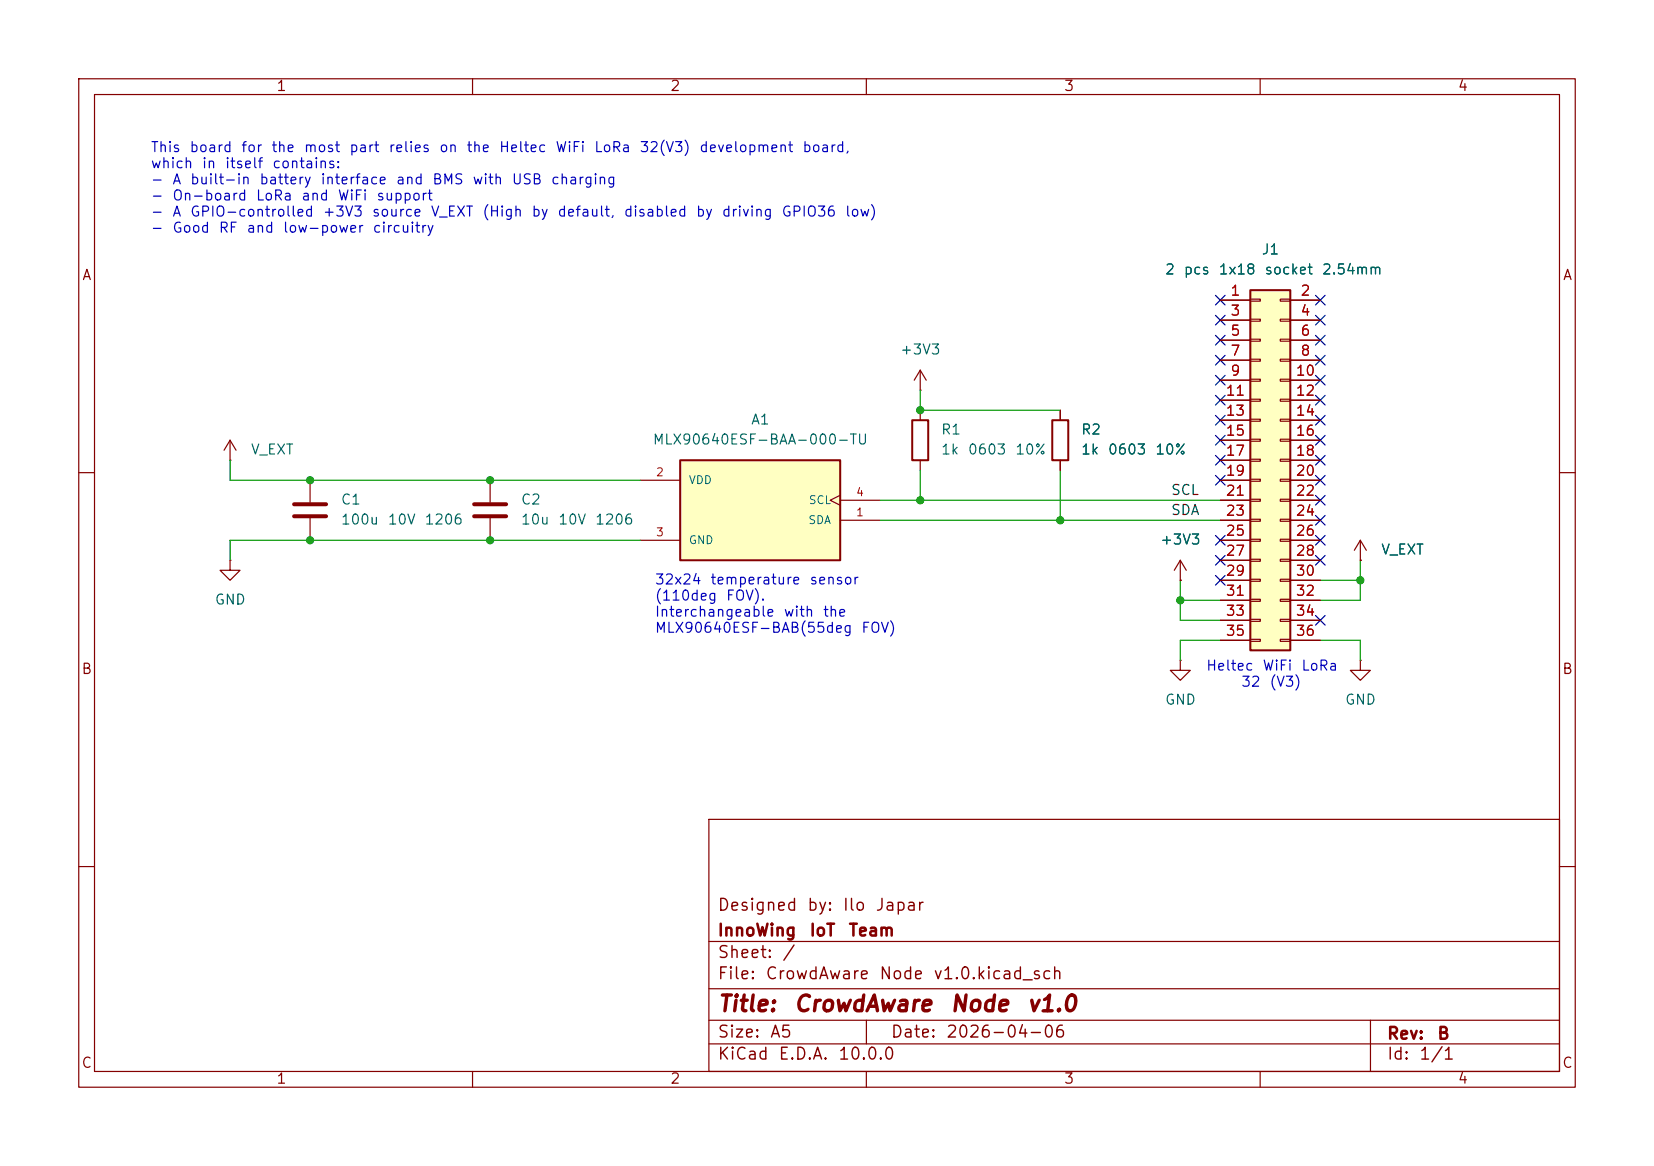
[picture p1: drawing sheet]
(kicad_sch
 (version 20260306)
 (generator "eeschema")
 (generator_version "10.0")
 (paper "A5")
 (title_block
  (title "CrowdAware Node v1.0")
  (date "2026-04-06")
  (rev "B")
  (company "InnoWing IoT Team")
  (comment 1 "Designed by: Ilo Japar"))
 (lib_symbols
  (symbol "MLX90640ESF-BAA-000-TU:MLX90640ESF-BAA-000-TU"
   (pin_names
    (offset 1.016)) (exclude_from_sim no) (in_bom yes) (on_board yes)
   (in_pos_files yes)
   (duplicate_pin_numbers_are_jumpers no)
   (property "Reference" "A" (at -10.16 6.35 0) (show_name no) (do_not_autoplace no) (effects (font (size 1.27 1.27)) (justify left bottom)))
   (property "Value" "MLX90640ESF-BAA-000-TU" (at -10.16 -8.89 0) (show_name no) (do_not_autoplace no) (effects (font (size 1.27 1.27)) (justify left top)))
   (property "Footprint" "MLX90640ESF-BAA-000-TU:TO292P930H600-4" (at 0 0 0) (show_name no) (do_not_autoplace no) (hide yes) (effects (font (size 1.27 1.27)) (justify bottom)))
   (property "Datasheet" "" (at 0 0 0) (show_name no) (do_not_autoplace no) (hide yes) (effects (font (size 1.27 1.27))))
   (property "Description" "" (at 0 0 0) (show_name no) (do_not_autoplace no) (hide yes) (effects (font (size 1.27 1.27))))
   (property "MF" "Melexis Technologies" (at 0 0 0) (show_name no) (do_not_autoplace no) (hide yes) (effects (font (size 1.27 1.27)) (justify bottom)))
   (property "MAXIMUM_PACKAGE_HEIGHT" "6.0 mm" (at 0 0 0) (show_name no) (do_not_autoplace no) (hide yes) (effects (font (size 1.27 1.27)) (justify bottom)))
   (property "Package" "TO39_? FOV 110-4 Melexis" (at 0 0 0) (show_name no) (do_not_autoplace no) (hide yes) (effects (font (size 1.27 1.27)) (justify bottom)))
   (property "Price" "None" (at 0 0 0) (show_name no) (do_not_autoplace no) (hide yes) (effects (font (size 1.27 1.27)) (justify bottom)))
   (property "Check_prices" "https://www.snapeda.com/parts/MLX90640ESF-BAA-000-TU/Melexis/view-part/?ref=eda" (at 0 0 0) (show_name no) (do_not_autoplace no) (hide yes) (effects (font (size 1.27 1.27)) (justify bottom)))
   (property "STANDARD" "IPC-7351B" (at 0 0 0) (show_name no) (do_not_autoplace no) (hide yes) (effects (font (size 1.27 1.27)) (justify bottom)))
   (property "PARTREV" "11" (at 0 0 0) (show_name no) (do_not_autoplace no) (hide yes) (effects (font (size 1.27 1.27)) (justify bottom)))
   (property "SnapEDA_Link" "https://www.snapeda.com/parts/MLX90640ESF-BAA-000-TU/Melexis/view-part/?ref=snap" (at 0 0 0) (show_name no) (do_not_autoplace no) (hide yes) (effects (font (size 1.27 1.27)) (justify bottom)))
   (property "MP" "MLX90640ESF-BAA-000-TU" (at 0 0 0) (show_name no) (do_not_autoplace no) (hide yes) (effects (font (size 1.27 1.27)) (justify bottom)))
   (property "Purchase-URL" "https://www.snapeda.com/api/url_track_click_mouser/?unipart_id=2774325&manufacturer=Melexis Technologies&part_name=MLX90640ESF-BAA-000-TU&search_term=None" (at 0 0 0) (show_name no) (do_not_autoplace no) (hide yes) (effects (font (size 1.27 1.27)) (justify bottom)))
   (property "Description_1" "32x24 thermal array, 110deg FOV" (at 0 0 0) (show_name no) (do_not_autoplace no) (hide yes) (effects (font (size 1.27 1.27)) (justify bottom)))
   (property "Availability" "In Stock" (at 0 0 0) (show_name no) (do_not_autoplace no) (hide yes) (effects (font (size 1.27 1.27)) (justify bottom)))
   (property "MANUFACTURER" "Melexis" (at 0 0 0) (show_name no) (do_not_autoplace no) (hide yes) (effects (font (size 1.27 1.27)) (justify bottom)))
   (symbol "MLX90640ESF-BAA-000-TU_0_0"
    (rectangle (start -10.16 -7.62) (end 10.16 5.08) (stroke (width 0.254) (type default)) (fill (type background)))
    (pin bidirectional line (at -15.24 -2.54 0) (length 5.08) (name "SDA" (effects (font (size 1.016 1.016)))) (number "1" (effects (font (size 1.016 1.016)))))
    (pin power_in line (at 15.24 2.54 180) (length 5.08) (name "VDD" (effects (font (size 1.016 1.016)))) (number "2" (effects (font (size 1.016 1.016)))))
    (pin power_in line (at 15.24 -5.08 180) (length 5.08) (name "GND" (effects (font (size 1.016 1.016)))) (number "3" (effects (font (size 1.016 1.016)))))
    (pin input clock (at -15.24 0 0) (length 5.08) (name "SCL" (effects (font (size 1.016 1.016)))) (number "4" (effects (font (size 1.016 1.016))))))
   (embedded_fonts no))
  (symbol "MySymbols:C"
   (pin_numbers (hide yes))
   (pin_names
    (offset 0.254)) (exclude_from_sim no) (in_bom yes) (on_board yes)
   (in_pos_files yes)
   (duplicate_pin_numbers_are_jumpers no)
   (property "Reference" "C" (at 0.635 2.54 0) (show_name no) (do_not_autoplace no) (effects (font (size 1.27 1.27)) (justify left)))
   (property "Value" "C" (at 0.635 -2.54 0) (show_name no) (do_not_autoplace no) (effects (font (size 1.27 1.27)) (justify left)))
   (property "Footprint" "" (at 0.9652 -3.81 0) (show_name no) (do_not_autoplace no) (hide yes) (effects (font (size 1.27 1.27))))
   (property "Datasheet" "" (at 0 0 0) (show_name no) (do_not_autoplace no) (hide yes) (effects (font (size 1.27 1.27))))
   (property "Description" "Unpolarized capacitor" (at 0 0 0) (show_name no) (do_not_autoplace no) (hide yes) (effects (font (size 1.27 1.27))))
   (symbol "C_0_1"
    (polyline (pts (xy -2.032 0.762) (xy 2.032 0.762)) (stroke (width 0.508) (type default)) (fill (type none)))
    (polyline (pts (xy -2.032 -0.762) (xy 2.032 -0.762)) (stroke (width 0.508) (type default)) (fill (type none))))
   (symbol "C_1_1"
    (pin passive line (at 0 3.81 270) (length 2.794) (name "" (effects (font (size 1.27 1.27)))) (number "1" (effects (font (size 1.27 1.27)))))
    (pin passive line (at 0 -3.81 90) (length 2.794) (name "" (effects (font (size 1.27 1.27)))) (number "2" (effects (font (size 1.27 1.27))))))
   (embedded_fonts no))
  (symbol "MySymbols:Conn_02x18_Odd_Even"
   (pin_names
    (offset 1.016) (hide yes)) (exclude_from_sim no) (in_bom yes) (on_board yes)
   (in_pos_files yes)
   (duplicate_pin_numbers_are_jumpers no)
   (property "Reference" "J" (at 1.27 22.86 0) (show_name no) (do_not_autoplace no) (effects (font (size 1.27 1.27))))
   (property "Value" "Conn_02x18_Odd_Even" (at 1.27 -25.4 0) (show_name no) (do_not_autoplace no) (effects (font (size 1.27 1.27))))
   (property "Footprint" "" (at 0 0 0) (show_name no) (do_not_autoplace no) (hide yes) (effects (font (size 1.27 1.27))))
   (property "Datasheet" "" (at 0 0 0) (show_name no) (do_not_autoplace no) (hide yes) (effects (font (size 1.27 1.27))))
   (property "Description" "Generic connector, double row, 02x18, odd/even pin numbering scheme (row 1 odd numbers, row 2 even numbers), script generated (kicad-library-utils/schlib/autogen/connector/)" (at 0 0 0) (show_name no) (do_not_autoplace no) (hide yes) (effects (font (size 1.27 1.27))))
   (symbol "Conn_02x18_Odd_Even_1_1"
    (rectangle (start -1.27 21.59) (end 3.81 -24.13) (stroke (width 0.254) (type default)) (fill (type background)))
    (rectangle (start -1.27 20.447) (end 0 20.193) (stroke (width 0.1524) (type default)) (fill (type none)))
    (rectangle (start -1.27 17.907) (end 0 17.653) (stroke (width 0.1524) (type default)) (fill (type none)))
    (rectangle (start -1.27 15.367) (end 0 15.113) (stroke (width 0.1524) (type default)) (fill (type none)))
    (rectangle (start -1.27 12.827) (end 0 12.573) (stroke (width 0.1524) (type default)) (fill (type none)))
    (rectangle (start -1.27 10.287) (end 0 10.033) (stroke (width 0.1524) (type default)) (fill (type none)))
    (rectangle (start -1.27 7.747) (end 0 7.493) (stroke (width 0.1524) (type default)) (fill (type none)))
    (rectangle (start -1.27 5.207) (end 0 4.953) (stroke (width 0.1524) (type default)) (fill (type none)))
    (rectangle (start -1.27 2.667) (end 0 2.413) (stroke (width 0.1524) (type default)) (fill (type none)))
    (rectangle (start -1.27 0.127) (end 0 -0.127) (stroke (width 0.1524) (type default)) (fill (type none)))
    (rectangle (start -1.27 -2.413) (end 0 -2.667) (stroke (width 0.1524) (type default)) (fill (type none)))
    (rectangle (start -1.27 -4.953) (end 0 -5.207) (stroke (width 0.1524) (type default)) (fill (type none)))
    (rectangle (start -1.27 -7.493) (end 0 -7.747) (stroke (width 0.1524) (type default)) (fill (type none)))
    (rectangle (start -1.27 -10.033) (end 0 -10.287) (stroke (width 0.1524) (type default)) (fill (type none)))
    (rectangle (start -1.27 -12.573) (end 0 -12.827) (stroke (width 0.1524) (type default)) (fill (type none)))
    (rectangle (start -1.27 -15.113) (end 0 -15.367) (stroke (width 0.1524) (type default)) (fill (type none)))
    (rectangle (start -1.27 -17.653) (end 0 -17.907) (stroke (width 0.1524) (type default)) (fill (type none)))
    (rectangle (start -1.27 -20.193) (end 0 -20.447) (stroke (width 0.1524) (type default)) (fill (type none)))
    (rectangle (start -1.27 -22.733) (end 0 -22.987) (stroke (width 0.1524) (type default)) (fill (type none)))
    (rectangle (start 3.81 20.447) (end 2.54 20.193) (stroke (width 0.1524) (type default)) (fill (type none)))
    (rectangle (start 3.81 17.907) (end 2.54 17.653) (stroke (width 0.1524) (type default)) (fill (type none)))
    (rectangle (start 3.81 15.367) (end 2.54 15.113) (stroke (width 0.1524) (type default)) (fill (type none)))
    (rectangle (start 3.81 12.827) (end 2.54 12.573) (stroke (width 0.1524) (type default)) (fill (type none)))
    (rectangle (start 3.81 10.287) (end 2.54 10.033) (stroke (width 0.1524) (type default)) (fill (type none)))
    (rectangle (start 3.81 7.747) (end 2.54 7.493) (stroke (width 0.1524) (type default)) (fill (type none)))
    (rectangle (start 3.81 5.207) (end 2.54 4.953) (stroke (width 0.1524) (type default)) (fill (type none)))
    (rectangle (start 3.81 2.667) (end 2.54 2.413) (stroke (width 0.1524) (type default)) (fill (type none)))
    (rectangle (start 3.81 0.127) (end 2.54 -0.127) (stroke (width 0.1524) (type default)) (fill (type none)))
    (rectangle (start 3.81 -2.413) (end 2.54 -2.667) (stroke (width 0.1524) (type default)) (fill (type none)))
    (rectangle (start 3.81 -4.953) (end 2.54 -5.207) (stroke (width 0.1524) (type default)) (fill (type none)))
    (rectangle (start 3.81 -7.493) (end 2.54 -7.747) (stroke (width 0.1524) (type default)) (fill (type none)))
    (rectangle (start 3.81 -10.033) (end 2.54 -10.287) (stroke (width 0.1524) (type default)) (fill (type none)))
    (rectangle (start 3.81 -12.573) (end 2.54 -12.827) (stroke (width 0.1524) (type default)) (fill (type none)))
    (rectangle (start 3.81 -15.113) (end 2.54 -15.367) (stroke (width 0.1524) (type default)) (fill (type none)))
    (rectangle (start 3.81 -17.653) (end 2.54 -17.907) (stroke (width 0.1524) (type default)) (fill (type none)))
    (rectangle (start 3.81 -20.193) (end 2.54 -20.447) (stroke (width 0.1524) (type default)) (fill (type none)))
    (rectangle (start 3.81 -22.733) (end 2.54 -22.987) (stroke (width 0.1524) (type default)) (fill (type none)))
    (pin passive line (at -5.08 20.32 0) (length 3.81) (name "Pin_1" (effects (font (size 1.27 1.27)))) (number "1" (effects (font (size 1.27 1.27)))))
    (pin passive line (at 7.62 20.32 180) (length 3.81) (name "Pin_2" (effects (font (size 1.27 1.27)))) (number "2" (effects (font (size 1.27 1.27)))))
    (pin passive line (at -5.08 17.78 0) (length 3.81) (name "Pin_3" (effects (font (size 1.27 1.27)))) (number "3" (effects (font (size 1.27 1.27)))))
    (pin passive line (at 7.62 17.78 180) (length 3.81) (name "Pin_4" (effects (font (size 1.27 1.27)))) (number "4" (effects (font (size 1.27 1.27)))))
    (pin passive line (at -5.08 15.24 0) (length 3.81) (name "Pin_5" (effects (font (size 1.27 1.27)))) (number "5" (effects (font (size 1.27 1.27)))))
    (pin passive line (at 7.62 15.24 180) (length 3.81) (name "Pin_6" (effects (font (size 1.27 1.27)))) (number "6" (effects (font (size 1.27 1.27)))))
    (pin passive line (at -5.08 12.7 0) (length 3.81) (name "Pin_7" (effects (font (size 1.27 1.27)))) (number "7" (effects (font (size 1.27 1.27)))))
    (pin passive line (at 7.62 12.7 180) (length 3.81) (name "Pin_8" (effects (font (size 1.27 1.27)))) (number "8" (effects (font (size 1.27 1.27)))))
    (pin passive line (at -5.08 10.16 0) (length 3.81) (name "Pin_9" (effects (font (size 1.27 1.27)))) (number "9" (effects (font (size 1.27 1.27)))))
    (pin passive line (at 7.62 10.16 180) (length 3.81) (name "Pin_10" (effects (font (size 1.27 1.27)))) (number "10" (effects (font (size 1.27 1.27)))))
    (pin passive line (at -5.08 7.62 0) (length 3.81) (name "Pin_11" (effects (font (size 1.27 1.27)))) (number "11" (effects (font (size 1.27 1.27)))))
    (pin passive line (at 7.62 7.62 180) (length 3.81) (name "Pin_12" (effects (font (size 1.27 1.27)))) (number "12" (effects (font (size 1.27 1.27)))))
    (pin passive line (at -5.08 5.08 0) (length 3.81) (name "Pin_13" (effects (font (size 1.27 1.27)))) (number "13" (effects (font (size 1.27 1.27)))))
    (pin passive line (at 7.62 5.08 180) (length 3.81) (name "Pin_14" (effects (font (size 1.27 1.27)))) (number "14" (effects (font (size 1.27 1.27)))))
    (pin passive line (at -5.08 2.54 0) (length 3.81) (name "Pin_15" (effects (font (size 1.27 1.27)))) (number "15" (effects (font (size 1.27 1.27)))))
    (pin passive line (at 7.62 2.54 180) (length 3.81) (name "Pin_16" (effects (font (size 1.27 1.27)))) (number "16" (effects (font (size 1.27 1.27)))))
    (pin passive line (at -5.08 0 0) (length 3.81) (name "Pin_17" (effects (font (size 1.27 1.27)))) (number "17" (effects (font (size 1.27 1.27)))))
    (pin passive line (at 7.62 0 180) (length 3.81) (name "Pin_18" (effects (font (size 1.27 1.27)))) (number "18" (effects (font (size 1.27 1.27)))))
    (pin passive line (at -5.08 -2.54 0) (length 3.81) (name "Pin_19" (effects (font (size 1.27 1.27)))) (number "19" (effects (font (size 1.27 1.27)))))
    (pin passive line (at 7.62 -2.54 180) (length 3.81) (name "Pin_20" (effects (font (size 1.27 1.27)))) (number "20" (effects (font (size 1.27 1.27)))))
    (pin passive line (at -5.08 -5.08 0) (length 3.81) (name "Pin_21" (effects (font (size 1.27 1.27)))) (number "21" (effects (font (size 1.27 1.27)))))
    (pin passive line (at 7.62 -5.08 180) (length 3.81) (name "Pin_22" (effects (font (size 1.27 1.27)))) (number "22" (effects (font (size 1.27 1.27)))))
    (pin passive line (at -5.08 -7.62 0) (length 3.81) (name "Pin_23" (effects (font (size 1.27 1.27)))) (number "23" (effects (font (size 1.27 1.27)))))
    (pin passive line (at 7.62 -7.62 180) (length 3.81) (name "Pin_24" (effects (font (size 1.27 1.27)))) (number "24" (effects (font (size 1.27 1.27)))))
    (pin passive line (at -5.08 -10.16 0) (length 3.81) (name "Pin_25" (effects (font (size 1.27 1.27)))) (number "25" (effects (font (size 1.27 1.27)))))
    (pin passive line (at 7.62 -10.16 180) (length 3.81) (name "Pin_26" (effects (font (size 1.27 1.27)))) (number "26" (effects (font (size 1.27 1.27)))))
    (pin passive line (at -5.08 -12.7 0) (length 3.81) (name "Pin_27" (effects (font (size 1.27 1.27)))) (number "27" (effects (font (size 1.27 1.27)))))
    (pin passive line (at 7.62 -12.7 180) (length 3.81) (name "Pin_28" (effects (font (size 1.27 1.27)))) (number "28" (effects (font (size 1.27 1.27)))))
    (pin passive line (at -5.08 -15.24 0) (length 3.81) (name "Pin_29" (effects (font (size 1.27 1.27)))) (number "29" (effects (font (size 1.27 1.27)))))
    (pin passive line (at 7.62 -15.24 180) (length 3.81) (name "Pin_30" (effects (font (size 1.27 1.27)))) (number "30" (effects (font (size 1.27 1.27)))))
    (pin passive line (at -5.08 -17.78 0) (length 3.81) (name "Pin_31" (effects (font (size 1.27 1.27)))) (number "31" (effects (font (size 1.27 1.27)))))
    (pin passive line (at 7.62 -17.78 180) (length 3.81) (name "Pin_32" (effects (font (size 1.27 1.27)))) (number "32" (effects (font (size 1.27 1.27)))))
    (pin passive line (at -5.08 -20.32 0) (length 3.81) (name "Pin_33" (effects (font (size 1.27 1.27)))) (number "33" (effects (font (size 1.27 1.27)))))
    (pin passive line (at 7.62 -20.32 180) (length 3.81) (name "Pin_34" (effects (font (size 1.27 1.27)))) (number "34" (effects (font (size 1.27 1.27)))))
    (pin passive line (at -5.08 -22.86 0) (length 3.81) (name "Pin_35" (effects (font (size 1.27 1.27)))) (number "35" (effects (font (size 1.27 1.27)))))
    (pin passive line (at 7.62 -22.86 180) (length 3.81) (name "Pin_36" (effects (font (size 1.27 1.27)))) (number "36" (effects (font (size 1.27 1.27))))))
   (embedded_fonts no))
  (symbol "MySymbols:R"
   (pin_numbers (hide yes))
   (pin_names
    (offset 0)) (exclude_from_sim no) (in_bom yes) (on_board yes)
   (in_pos_files yes)
   (duplicate_pin_numbers_are_jumpers no)
   (property "Reference" "R" (at 2.032 0 90) (show_name no) (do_not_autoplace no) (effects (font (size 1.27 1.27))))
   (property "Value" "R" (at 0 0 90) (show_name no) (do_not_autoplace no) (effects (font (size 1.27 1.27))))
   (property "Footprint" "" (at -1.778 0 90) (show_name no) (do_not_autoplace no) (hide yes) (effects (font (size 1.27 1.27))))
   (property "Datasheet" "" (at 0 0 0) (show_name no) (do_not_autoplace no) (hide yes) (effects (font (size 1.27 1.27))))
   (property "Description" "Resistor" (at 0 0 0) (show_name no) (do_not_autoplace no) (hide yes) (effects (font (size 1.27 1.27))))
   (symbol "R_0_1"
    (rectangle (start -1.016 -2.54) (end 1.016 2.54) (stroke (width 0.254) (type default)) (fill (type none))))
   (symbol "R_1_1"
    (pin passive line (at 0 3.81 270) (length 1.27) (name "" (effects (font (size 1.27 1.27)))) (number "1" (effects (font (size 1.27 1.27)))))
    (pin passive line (at 0 -3.81 90) (length 1.27) (name "" (effects (font (size 1.27 1.27)))) (number "2" (effects (font (size 1.27 1.27))))))
   (embedded_fonts no))
  (symbol "power:+3V3"
   (power global)
   (pin_numbers (hide yes))
   (pin_names
    (offset 0) (hide yes)) (exclude_from_sim no) (in_bom yes) (on_board yes)
   (in_pos_files yes)
   (duplicate_pin_numbers_are_jumpers no)
   (property "Reference" "#PWR" (at 0 -3.81 0) (show_name no) (do_not_autoplace no) (hide yes) (effects (font (size 1.27 1.27))))
   (property "Value" "+3V3" (at 0 3.556 0) (show_name no) (do_not_autoplace no) (effects (font (size 1.27 1.27))))
   (property "Footprint" "" (at 0 0 0) (show_name no) (do_not_autoplace no) (hide yes) (effects (font (size 1.27 1.27))))
   (property "Datasheet" "" (at 0 0 0) (show_name no) (do_not_autoplace no) (hide yes) (effects (font (size 1.27 1.27))))
   (property "Description" "Power symbol creates a global label with name \"+3V3\"" (at 0 0 0) (show_name no) (do_not_autoplace no) (hide yes) (effects (font (size 1.27 1.27))))
   (symbol "+3V3_0_1"
    (polyline (pts (xy -0.762 1.27) (xy 0 2.54)) (stroke (width 0) (type default)) (fill (type none)))
    (polyline (pts (xy 0 2.54) (xy 0.762 1.27)) (stroke (width 0) (type default)) (fill (type none)))
    (polyline (pts (xy 0 0) (xy 0 2.54)) (stroke (width 0) (type default)) (fill (type none))))
   (symbol "+3V3_1_1"
    (pin power_in line (at 0 0 90) (length 0) (name "" (effects (font (size 1.27 1.27)))) (number "1" (effects (font (size 1.27 1.27))))))
   (embedded_fonts no))
  (symbol "power:GND"
   (power global)
   (pin_numbers (hide yes))
   (pin_names
    (offset 0) (hide yes)) (exclude_from_sim no) (in_bom yes) (on_board yes)
   (in_pos_files yes)
   (duplicate_pin_numbers_are_jumpers no)
   (property "Reference" "#PWR" (at 0 -6.35 0) (show_name no) (do_not_autoplace no) (hide yes) (effects (font (size 1.27 1.27))))
   (property "Value" "GND" (at 0 -3.81 0) (show_name no) (do_not_autoplace no) (effects (font (size 1.27 1.27))))
   (property "Footprint" "" (at 0 0 0) (show_name no) (do_not_autoplace no) (hide yes) (effects (font (size 1.27 1.27))))
   (property "Datasheet" "" (at 0 0 0) (show_name no) (do_not_autoplace no) (hide yes) (effects (font (size 1.27 1.27))))
   (property "Description" "Power symbol creates a global label with name \"GND\" , ground" (at 0 0 0) (show_name no) (do_not_autoplace no) (hide yes) (effects (font (size 1.27 1.27))))
   (symbol "GND_0_1"
    (polyline (pts (xy 0 0) (xy 0 -1.27) (xy 1.27 -1.27) (xy 0 -2.54) (xy -1.27 -1.27) (xy 0 -1.27)) (stroke (width 0) (type default)) (fill (type none))))
   (symbol "GND_1_1"
    (pin power_in line (at 0 0 270) (length 0) (name "" (effects (font (size 1.27 1.27)))) (number "1" (effects (font (size 1.27 1.27))))))
   (embedded_fonts no)))
 (text "This board for the most part relies on the Heltec WiFi LoRa 32(V3) development board,\nwhich in itself contains:\n- A built-in battery interface and BMS with USB charging\n- On-board LoRa and WiFi support\n- A GPIO-controlled +3V3 source V_EXT (High by default, disabled by driving GPIO36 low)\n- Good RF and low-power circuitry"
  (exclude_from_sim no)
  (at 19.05 24.13 0)
  (effects (font (size 1.27 1.27)) (justify left)))
 (text "Heltec WiFi LoRa\n32 (V3)"
  (exclude_from_sim no)
  (at 161.29 85.852 0)
  (effects (font (size 1.27 1.27))))
 (text "32x24 temperature sensor \n(110deg FOV). \nInterchangeable with the \nMLX90640ESF-BAB(55deg FOV)"
  (exclude_from_sim no)
  (at 83.058 76.962 0)
  (effects (font (size 1.27 1.27)) (justify left)))
 (junction
  (at 134.62 66.04)
  (diameter 0)
  (color 0 0 0 0))
 (junction
  (at 39.37 60.96)
  (diameter 0)
  (color 0 0 0 0))
 (junction
  (at 39.37 68.58)
  (diameter 0)
  (color 0 0 0 0))
 (junction
  (at 62.23 60.96)
  (diameter 0)
  (color 0 0 0 0))
 (junction
  (at 62.23 68.58)
  (diameter 0)
  (color 0 0 0 0))
 (junction
  (at 149.86 76.2)
  (diameter 0)
  (color 0 0 0 0))
 (junction
  (at 172.72 73.66)
  (diameter 0)
  (color 0 0 0 0))
 (junction
  (at 116.84 63.5)
  (diameter 0)
  (color 0 0 0 0))
 (junction
  (at 116.84 52.07)
  (diameter 0)
  (color 0 0 0 0))
 (no_connect
  (at 167.64 38.1))
 (no_connect
  (at 167.64 71.12))
 (no_connect
  (at 154.94 58.42))
 (no_connect
  (at 154.94 38.1))
 (no_connect
  (at 154.94 48.26))
 (no_connect
  (at 154.94 55.88))
 (no_connect
  (at 154.94 68.58))
 (no_connect
  (at 167.64 55.88))
 (no_connect
  (at 167.64 68.58))
 (no_connect
  (at 154.94 50.8))
 (no_connect
  (at 167.64 40.64))
 (no_connect
  (at 154.94 71.12))
 (no_connect
  (at 167.64 58.42))
 (no_connect
  (at 167.64 48.26))
 (no_connect
  (at 154.94 60.96))
 (no_connect
  (at 167.64 50.8))
 (no_connect
  (at 167.64 60.96))
 (no_connect
  (at 154.94 43.18))
 (no_connect
  (at 167.64 43.18))
 (no_connect
  (at 154.94 53.34))
 (no_connect
  (at 167.64 66.04))
 (no_connect
  (at 167.64 78.74))
 (no_connect
  (at 154.94 73.66))
 (no_connect
  (at 167.64 53.34))
 (no_connect
  (at 154.94 40.64))
 (no_connect
  (at 154.94 45.72))
 (no_connect
  (at 167.64 63.5))
 (no_connect
  (at 167.64 45.72))
 (wire
  (pts (xy 134.62 66.04) (xy 154.94 66.04))
  (stroke (width 0) (type default)))
 (wire
  (pts (xy 149.86 83.82) (xy 149.86 81.28))
  (stroke (width 0) (type default)))
 (wire
  (pts (xy 62.23 60.96) (xy 81.28 60.96))
  (stroke (width 0) (type default)))
 (wire
  (pts (xy 134.62 59.69) (xy 134.62 66.04))
  (stroke (width 0) (type default)))
 (wire
  (pts (xy 172.72 81.28) (xy 167.64 81.28))
  (stroke (width 0) (type default)))
 (wire
  (pts (xy 111.76 66.04) (xy 134.62 66.04))
  (stroke (width 0) (type default)))
 (wire
  (pts (xy 39.37 68.58) (xy 62.23 68.58))
  (stroke (width 0) (type default)))
 (wire
  (pts (xy 172.72 76.2) (xy 172.72 73.66))
  (stroke (width 0) (type default)))
 (wire
  (pts (xy 172.72 73.66) (xy 167.64 73.66))
  (stroke (width 0) (type default)))
 (wire
  (pts (xy 111.76 63.5) (xy 116.84 63.5))
  (stroke (width 0) (type default)))
 (wire
  (pts (xy 172.72 71.12) (xy 172.72 73.66))
  (stroke (width 0) (type default)))
 (wire
  (pts (xy 116.84 49.53) (xy 116.84 52.07))
  (stroke (width 0) (type default)))
 (wire
  (pts (xy 149.86 76.2) (xy 149.86 73.66))
  (stroke (width 0) (type default)))
 (wire
  (pts (xy 39.37 60.96) (xy 62.23 60.96))
  (stroke (width 0) (type default)))
 (wire
  (pts (xy 29.21 68.58) (xy 39.37 68.58))
  (stroke (width 0) (type default)))
 (wire
  (pts (xy 29.21 60.96) (xy 39.37 60.96))
  (stroke (width 0) (type default)))
 (wire
  (pts (xy 116.84 59.69) (xy 116.84 63.5))
  (stroke (width 0) (type default)))
 (wire
  (pts (xy 116.84 52.07) (xy 134.62 52.07))
  (stroke (width 0) (type default)))
 (wire
  (pts (xy 116.84 63.5) (xy 154.94 63.5))
  (stroke (width 0) (type default)))
 (wire
  (pts (xy 29.21 58.42) (xy 29.21 60.96))
  (stroke (width 0) (type default)))
 (wire
  (pts (xy 172.72 83.82) (xy 172.72 81.28))
  (stroke (width 0) (type default)))
 (wire
  (pts (xy 167.64 76.2) (xy 172.72 76.2))
  (stroke (width 0) (type default)))
 (wire
  (pts (xy 149.86 81.28) (xy 154.94 81.28))
  (stroke (width 0) (type default)))
 (wire
  (pts (xy 149.86 78.74) (xy 154.94 78.74))
  (stroke (width 0) (type default)))
 (wire
  (pts (xy 154.94 76.2) (xy 149.86 76.2))
  (stroke (width 0) (type default)))
 (wire
  (pts (xy 29.21 71.12) (xy 29.21 68.58))
  (stroke (width 0) (type default)))
 (wire
  (pts (xy 62.23 68.58) (xy 81.28 68.58))
  (stroke (width 0) (type default)))
 (wire
  (pts (xy 149.86 76.2) (xy 149.86 78.74))
  (stroke (width 0) (type default)))
 (label "SDA"
  (at 148.59 66.04 0)
  (effects (font (size 1.27 1.27)) (justify left bottom)))
 (label "SCL"
  (at 148.59 63.5 0)
  (effects (font (size 1.27 1.27)) (justify left bottom)))
 (symbol
  (lib_id "MySymbols:Conn_02x18_Odd_Even")
  (at 160.02 58.42 0)
  (unit 1)
  (body_style 1)
  (exclude_from_sim no)
  (in_bom yes)
  (on_board yes)
  (in_pos_files yes)
  (dnp no)
  (property "Reference" "J1" (at 161.29 31.75 0) (show_name no) (do_not_autoplace no) (effects (font (size 1.27 1.27))))
  (property "Value" "2 pcs 1x18 socket 2.54mm" (at 161.29 34.29 0) (show_name no) (do_not_autoplace no) (effects (font (size 1.27 1.27))))
  (property "Footprint" "Library:Connector_HeltecWiFiLoRa32v3" (at 160.02 58.42 0) (hide yes) (show_name no) (do_not_autoplace no) (effects (font (size 1.27 1.27))))
  (property "Datasheet" "" (at 160.02 58.42 0) (hide yes) (show_name no) (do_not_autoplace no) (effects (font (size 1.27 1.27))))
  (property "Description" "Generic connector, double row, 02x18, odd/even pin numbering scheme (row 1 odd numbers, row 2 even numbers), script generated (kicad-library-utils/schlib/autogen/connector/)" (at 160.02 58.42 0) (hide yes) (show_name no) (do_not_autoplace no) (effects (font (size 1.27 1.27))))
  (property "Mouser No." "571-6-535541-6" (at 160.02 58.42 0) (hide yes) (show_name no) (do_not_autoplace no) (effects (font (size 1.27 1.27))))
  (pin "24")
  (pin "28")
  (pin "26")
  (pin "36")
  (pin "34")
  (pin "30")
  (pin "32")
  (pin "1")
  (pin "9")
  (pin "17")
  (pin "29")
  (pin "15")
  (pin "31")
  (pin "13")
  (pin "11")
  (pin "3")
  (pin "7")
  (pin "21")
  (pin "19")
  (pin "5")
  (pin "23")
  (pin "25")
  (pin "27")
  (pin "22")
  (pin "16")
  (pin "35")
  (pin "2")
  (pin "14")
  (pin "4")
  (pin "33")
  (pin "6")
  (pin "10")
  (pin "12")
  (pin "18")
  (pin "8")
  (pin "20"))
 (symbol
  (lib_id "MySymbols:C")
  (at 39.37 64.77 0)
  (unit 1)
  (body_style 1)
  (exclude_from_sim no)
  (in_bom yes)
  (on_board yes)
  (in_pos_files yes)
  (dnp no)
  (fields_autoplaced yes)
  (property "Reference" "C1" (at 43.18 63.4999 0) (show_name no) (do_not_autoplace no) (effects (font (size 1.27 1.27)) (justify left)))
  (property "Value" "100u 10V 1206" (at 43.18 66.0399 0) (show_name no) (do_not_autoplace no) (effects (font (size 1.27 1.27)) (justify left)))
  (property "Footprint" "Capacitor_SMD:C_1206_3216Metric_Pad1.33x1.80mm_HandSolder" (at 40.3352 68.58 0) (hide yes) (show_name no) (do_not_autoplace no) (effects (font (size 1.27 1.27))))
  (property "Datasheet" "" (at 39.37 64.77 0) (hide yes) (show_name no) (do_not_autoplace no) (effects (font (size 1.27 1.27))))
  (property "Description" "Unpolarized capacitor" (at 39.37 64.77 0) (hide yes) (show_name no) (do_not_autoplace no) (effects (font (size 1.27 1.27))))
  (property "Mouser No." "81-GRM31CR61A107MA8L" (at 39.37 64.77 0) (hide yes) (show_name no) (do_not_autoplace no) (effects (font (size 1.27 1.27))))
  (pin "2")
  (pin "1"))
 (symbol
  (lib_id "power:GND")
  (at 172.72 83.82 0)
  (unit 1)
  (body_style 1)
  (exclude_from_sim no)
  (in_bom yes)
  (on_board yes)
  (in_pos_files yes)
  (dnp no)
  (property "Reference" "#PWR07" (at 172.72 90.17 0) (hide yes) (show_name no) (do_not_autoplace no) (effects (font (size 1.27 1.27))))
  (property "Value" "GND" (at 172.72 88.9 0) (show_name no) (do_not_autoplace no) (effects (font (size 1.27 1.27))))
  (property "Footprint" "" (at 172.72 83.82 0) (hide yes) (show_name no) (do_not_autoplace no) (effects (font (size 1.27 1.27))))
  (property "Datasheet" "" (at 172.72 83.82 0) (hide yes) (show_name no) (do_not_autoplace no) (effects (font (size 1.27 1.27))))
  (property "Description" "Power symbol creates a global label with name \"GND\" , ground" (at 172.72 83.82 0) (hide yes) (show_name no) (do_not_autoplace no) (effects (font (size 1.27 1.27))))
  (pin "1"))
 (symbol
  (lib_id "MySymbols:R")
  (at 134.62 55.88 0)
  (unit 1)
  (body_style 1)
  (exclude_from_sim no)
  (in_bom yes)
  (on_board yes)
  (in_pos_files yes)
  (dnp no)
  (fields_autoplaced yes)
  (property "Reference" "R2" (at 137.16 54.6099 0) (show_name no) (do_not_autoplace no) (effects (font (size 1.27 1.27)) (justify left)))
  (property "Value" "1k 0603 10%" (at 137.16 57.1499 0) (show_name no) (do_not_autoplace no) (effects (font (size 1.27 1.27)) (justify left)))
  (property "Footprint" "MyLib:R_0603_1608Metric_Pad0.98x0.95mm_HandSolder" (at 132.842 55.88 90) (hide yes) (show_name no) (do_not_autoplace no) (effects (font (size 1.27 1.27))))
  (property "Datasheet" "" (at 134.62 55.88 0) (hide yes) (show_name no) (do_not_autoplace no) (effects (font (size 1.27 1.27))))
  (property "Description" "Resistor" (at 134.62 55.88 0) (hide yes) (show_name no) (do_not_autoplace no) (effects (font (size 1.27 1.27))))
  (property "Mouser No." "603-SR0603JR-7T1KL" (at 134.62 55.88 0) (hide yes) (show_name no) (do_not_autoplace no) (effects (font (size 1.27 1.27))))
  (pin "2")
  (pin "1"))
 (symbol
  (lib_id "power:+3V3")
  (at 149.86 73.66 0)
  (unit 1)
  (body_style 1)
  (exclude_from_sim no)
  (in_bom yes)
  (on_board yes)
  (in_pos_files yes)
  (dnp no)
  (property "Reference" "#PWR04" (at 149.86 77.47 0) (hide yes) (show_name no) (do_not_autoplace no) (effects (font (size 1.27 1.27))))
  (property "Value" "+3V3" (at 149.86 68.58 0) (show_name no) (do_not_autoplace no) (effects (font (size 1.27 1.27))))
  (property "Footprint" "" (at 149.86 73.66 0) (hide yes) (show_name no) (do_not_autoplace no) (effects (font (size 1.27 1.27))))
  (property "Datasheet" "" (at 149.86 73.66 0) (hide yes) (show_name no) (do_not_autoplace no) (effects (font (size 1.27 1.27))))
  (property "Description" "Power symbol creates a global label with name \"+3V3\"" (at 149.86 73.66 0) (hide yes) (show_name no) (do_not_autoplace no) (effects (font (size 1.27 1.27))))
  (pin "1"))
 (symbol
  (lib_id "power:+3V3")
  (at 116.84 49.53 0)
  (unit 1)
  (body_style 1)
  (exclude_from_sim no)
  (in_bom yes)
  (on_board yes)
  (in_pos_files yes)
  (dnp no)
  (property "Reference" "#PWR03" (at 116.84 53.34 0) (hide yes) (show_name no) (do_not_autoplace no) (effects (font (size 1.27 1.27))))
  (property "Value" "+3V3" (at 116.84 44.45 0) (show_name no) (do_not_autoplace no) (effects (font (size 1.27 1.27))))
  (property "Footprint" "" (at 116.84 49.53 0) (hide yes) (show_name no) (do_not_autoplace no) (effects (font (size 1.27 1.27))))
  (property "Datasheet" "" (at 116.84 49.53 0) (hide yes) (show_name no) (do_not_autoplace no) (effects (font (size 1.27 1.27))))
  (property "Description" "Power symbol creates a global label with name \"+3V3\"" (at 116.84 49.53 0) (hide yes) (show_name no) (do_not_autoplace no) (effects (font (size 1.27 1.27))))
  (pin "1"))
 (symbol
  (lib_id "MySymbols:R")
  (at 116.84 55.88 0)
  (unit 1)
  (body_style 1)
  (exclude_from_sim no)
  (in_bom yes)
  (on_board yes)
  (in_pos_files yes)
  (dnp no)
  (fields_autoplaced yes)
  (property "Reference" "R1" (at 119.38 54.6099 0) (show_name no) (do_not_autoplace no) (effects (font (size 1.27 1.27)) (justify left)))
  (property "Value" "1k 0603 10%" (at 119.38 57.1499 0) (show_name no) (do_not_autoplace no) (effects (font (size 1.27 1.27)) (justify left)))
  (property "Footprint" "MyLib:R_0603_1608Metric_Pad0.98x0.95mm_HandSolder" (at 115.062 55.88 90) (hide yes) (show_name no) (do_not_autoplace no) (effects (font (size 1.27 1.27))))
  (property "Datasheet" "" (at 116.84 55.88 0) (hide yes) (show_name no) (do_not_autoplace no) (effects (font (size 1.27 1.27))))
  (property "Description" "Resistor" (at 116.84 55.88 0) (hide yes) (show_name no) (do_not_autoplace no) (effects (font (size 1.27 1.27))))
  (property "Mouser No." "603-SR0603JR-7T1KL" (at 116.84 55.88 0) (hide yes) (show_name no) (do_not_autoplace no) (effects (font (size 1.27 1.27))))
  (pin "2")
  (pin "1"))
 (symbol
  (lib_id "power:GND")
  (at 149.86 83.82 0)
  (unit 1)
  (body_style 1)
  (exclude_from_sim no)
  (in_bom yes)
  (on_board yes)
  (in_pos_files yes)
  (dnp no)
  (property "Reference" "#PWR05" (at 149.86 90.17 0) (hide yes) (show_name no) (do_not_autoplace no) (effects (font (size 1.27 1.27))))
  (property "Value" "GND" (at 149.86 88.9 0) (show_name no) (do_not_autoplace no) (effects (font (size 1.27 1.27))))
  (property "Footprint" "" (at 149.86 83.82 0) (hide yes) (show_name no) (do_not_autoplace no) (effects (font (size 1.27 1.27))))
  (property "Datasheet" "" (at 149.86 83.82 0) (hide yes) (show_name no) (do_not_autoplace no) (effects (font (size 1.27 1.27))))
  (property "Description" "Power symbol creates a global label with name \"GND\" , ground" (at 149.86 83.82 0) (hide yes) (show_name no) (do_not_autoplace no) (effects (font (size 1.27 1.27))))
  (pin "1"))
 (symbol
  (lib_id "power:+3V3")
  (at 172.72 71.12 0)
  (unit 1)
  (body_style 1)
  (exclude_from_sim no)
  (in_bom yes)
  (on_board yes)
  (in_pos_files yes)
  (dnp no)
  (fields_autoplaced yes)
  (property "Reference" "#PWR06" (at 172.72 74.93 0) (hide yes) (show_name no) (do_not_autoplace no) (effects (font (size 1.27 1.27))))
  (property "Value" "V_EXT" (at 175.26 69.8499 0) (show_name no) (do_not_autoplace no) (effects (font (size 1.27 1.27)) (justify left)))
  (property "Footprint" "" (at 172.72 71.12 0) (hide yes) (show_name no) (do_not_autoplace no) (effects (font (size 1.27 1.27))))
  (property "Datasheet" "" (at 172.72 71.12 0) (hide yes) (show_name no) (do_not_autoplace no) (effects (font (size 1.27 1.27))))
  (property "Description" "Power symbol creates a global label with name \"+3V3\"" (at 172.72 71.12 0) (hide yes) (show_name no) (do_not_autoplace no) (effects (font (size 1.27 1.27))))
  (pin "1"))
 (symbol
  (lib_id "power:GND")
  (at 29.21 71.12 0)
  (unit 1)
  (body_style 1)
  (exclude_from_sim no)
  (in_bom yes)
  (on_board yes)
  (in_pos_files yes)
  (dnp no)
  (fields_autoplaced yes)
  (property "Reference" "#PWR02" (at 29.21 77.47 0) (hide yes) (show_name no) (do_not_autoplace no) (effects (font (size 1.27 1.27))))
  (property "Value" "GND" (at 29.21 76.2 0) (show_name no) (do_not_autoplace no) (effects (font (size 1.27 1.27))))
  (property "Footprint" "" (at 29.21 71.12 0) (hide yes) (show_name no) (do_not_autoplace no) (effects (font (size 1.27 1.27))))
  (property "Datasheet" "" (at 29.21 71.12 0) (hide yes) (show_name no) (do_not_autoplace no) (effects (font (size 1.27 1.27))))
  (property "Description" "Power symbol creates a global label with name \"GND\" , ground" (at 29.21 71.12 0) (hide yes) (show_name no) (do_not_autoplace no) (effects (font (size 1.27 1.27))))
  (pin "1"))
 (symbol
  (lib_id "power:+3V3")
  (at 29.21 58.42 0)
  (unit 1)
  (body_style 1)
  (exclude_from_sim no)
  (in_bom yes)
  (on_board yes)
  (in_pos_files yes)
  (dnp no)
  (fields_autoplaced yes)
  (property "Reference" "#PWR01" (at 29.21 62.23 0) (hide yes) (show_name no) (do_not_autoplace no) (effects (font (size 1.27 1.27))))
  (property "Value" "V_EXT" (at 31.75 57.1499 0) (show_name no) (do_not_autoplace no) (effects (font (size 1.27 1.27)) (justify left)))
  (property "Footprint" "" (at 29.21 58.42 0) (hide yes) (show_name no) (do_not_autoplace no) (effects (font (size 1.27 1.27))))
  (property "Datasheet" "" (at 29.21 58.42 0) (hide yes) (show_name no) (do_not_autoplace no) (effects (font (size 1.27 1.27))))
  (property "Description" "Power symbol creates a global label with name \"+3V3\"" (at 29.21 58.42 0) (hide yes) (show_name no) (do_not_autoplace no) (effects (font (size 1.27 1.27))))
  (pin "1"))
 (symbol
  (lib_id "MLX90640ESF-BAA-000-TU:MLX90640ESF-BAA-000-TU")
  (at 96.52 63.5 0)
  (mirror y)
  (unit 1)
  (body_style 1)
  (exclude_from_sim no)
  (in_bom yes)
  (on_board yes)
  (in_pos_files yes)
  (dnp no)
  (property "Reference" "A1" (at 96.52 53.34 0) (show_name no) (do_not_autoplace no) (effects (font (size 1.27 1.27))))
  (property "Value" "MLX90640ESF-BAA-000-TU" (at 96.52 55.88 0) (show_name no) (do_not_autoplace no) (effects (font (size 1.27 1.27))))
  (property "Footprint" "Library:MLX90640ESF-BAA-000-TU" (at 96.52 63.5 0) (hide yes) (show_name no) (do_not_autoplace no) (effects (font (size 1.27 1.27)) (justify bottom)))
  (property "Datasheet" "https://www.melexis.com/en/documents/documentation/datasheets/datasheet-mlx90640" (at 96.52 63.5 0) (hide yes) (show_name no) (do_not_autoplace no) (effects (font (size 1.27 1.27))))
  (property "Description" "" (at 96.52 63.5 0) (hide yes) (show_name no) (do_not_autoplace no) (effects (font (size 1.27 1.27))))
  (property "MF" "Melexis Technologies" (at 96.52 63.5 0) (hide yes) (show_name no) (do_not_autoplace no) (effects (font (size 1.27 1.27)) (justify bottom)))
  (property "MAXIMUM_PACKAGE_HEIGHT" "6.0 mm" (at 96.52 63.5 0) (hide yes) (show_name no) (do_not_autoplace no) (effects (font (size 1.27 1.27)) (justify bottom)))
  (property "Package" "TO39_? FOV 110-4 Melexis" (at 96.52 63.5 0) (hide yes) (show_name no) (do_not_autoplace no) (effects (font (size 1.27 1.27)) (justify bottom)))
  (property "Price" "None" (at 96.52 63.5 0) (hide yes) (show_name no) (do_not_autoplace no) (effects (font (size 1.27 1.27)) (justify bottom)))
  (property "Check_prices" "https://www.snapeda.com/parts/MLX90640ESF-BAA-000-TU/Melexis/view-part/?ref=eda" (at 96.52 63.5 0) (hide yes) (show_name no) (do_not_autoplace no) (effects (font (size 1.27 1.27)) (justify bottom)))
  (property "STANDARD" "IPC-7351B" (at 96.52 63.5 0) (hide yes) (show_name no) (do_not_autoplace no) (effects (font (size 1.27 1.27)) (justify bottom)))
  (property "PARTREV" "11" (at 96.52 63.5 0) (hide yes) (show_name no) (do_not_autoplace no) (effects (font (size 1.27 1.27)) (justify bottom)))
  (property "SnapEDA_Link" "https://www.snapeda.com/parts/MLX90640ESF-BAA-000-TU/Melexis/view-part/?ref=snap" (at 96.52 63.5 0) (hide yes) (show_name no) (do_not_autoplace no) (effects (font (size 1.27 1.27)) (justify bottom)))
  (property "MP" "MLX90640ESF-BAA-000-TU" (at 96.52 63.5 0) (hide yes) (show_name no) (do_not_autoplace no) (effects (font (size 1.27 1.27)) (justify bottom)))
  (property "Purchase-URL" "https://www.snapeda.com/api/url_track_click_mouser/?unipart_id=2774325&manufacturer=Melexis Technologies&part_name=MLX90640ESF-BAA-000-TU&search_term=None" (at 96.52 63.5 0) (hide yes) (show_name no) (do_not_autoplace no) (effects (font (size 1.27 1.27)) (justify bottom)))
  (property "Description_1" "32x24 thermal array, 110deg FOV" (at 96.52 63.5 0) (hide yes) (show_name no) (do_not_autoplace no) (effects (font (size 1.27 1.27)) (justify bottom)))
  (property "Availability" "In Stock" (at 96.52 63.5 0) (hide yes) (show_name no) (do_not_autoplace no) (effects (font (size 1.27 1.27)) (justify bottom)))
  (property "MANUFACTURER" "Melexis" (at 96.52 63.5 0) (hide yes) (show_name no) (do_not_autoplace no) (effects (font (size 1.27 1.27)) (justify bottom)))
  (property "Mouser No." "482-MLX90640ESFBAASP" (at 96.52 63.5 0) (hide yes) (show_name no) (do_not_autoplace no) (effects (font (size 1.27 1.27))))
  (pin "2")
  (pin "4")
  (pin "3")
  (pin "1"))
 (symbol
  (lib_id "MySymbols:C")
  (at 62.23 64.77 0)
  (unit 1)
  (body_style 1)
  (exclude_from_sim no)
  (in_bom yes)
  (on_board yes)
  (in_pos_files yes)
  (dnp no)
  (fields_autoplaced yes)
  (property "Reference" "C2" (at 66.04 63.4999 0) (show_name no) (do_not_autoplace no) (effects (font (size 1.27 1.27)) (justify left)))
  (property "Value" "10u 10V 1206" (at 66.04 66.0399 0) (show_name no) (do_not_autoplace no) (effects (font (size 1.27 1.27)) (justify left)))
  (property "Footprint" "Capacitor_SMD:C_1206_3216Metric_Pad1.33x1.80mm_HandSolder" (at 63.1952 68.58 0) (hide yes) (show_name no) (do_not_autoplace no) (effects (font (size 1.27 1.27))))
  (property "Datasheet" "" (at 62.23 64.77 0) (hide yes) (show_name no) (do_not_autoplace no) (effects (font (size 1.27 1.27))))
  (property "Description" "Unpolarized capacitor" (at 62.23 64.77 0) (hide yes) (show_name no) (do_not_autoplace no) (effects (font (size 1.27 1.27))))
  (property "Mouser No." "81-GRM319R61A106KE9J" (at 62.23 64.77 0) (hide yes) (show_name no) (do_not_autoplace no) (effects (font (size 1.27 1.27))))
  (pin "1")
  (pin "2"))
 (sheet_instances
  (path ""
   (page "1")))
 (embedded_fonts no))
